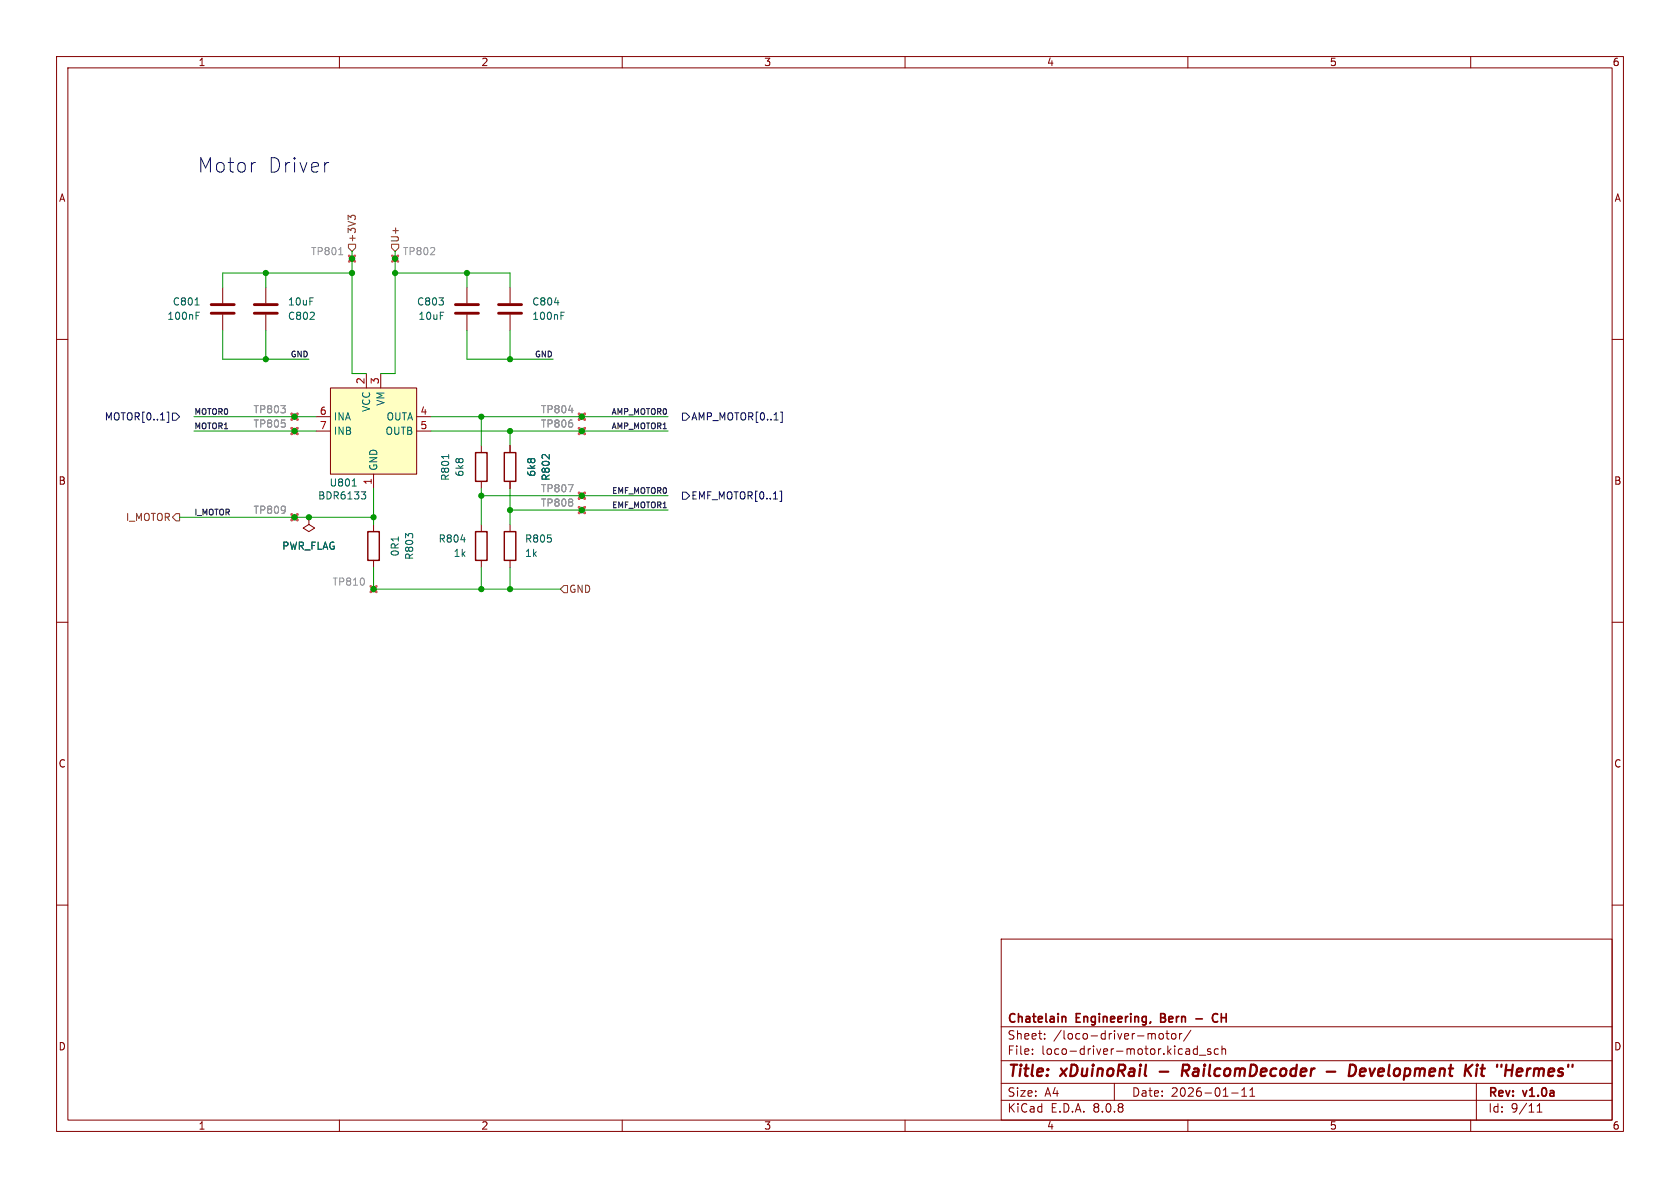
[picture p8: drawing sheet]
<svg xmlns="http://www.w3.org/2000/svg" width="297mm" height="210mm" viewBox="0 0 297 210" stroke-linecap="round" stroke-linejoin="round" font-family="sans-serif">
<g fill="none" stroke="#840000" stroke-width=".18">
<path d="M10 10h277v190h-277zM12 12h273v186h-273zM60 10v2M110 10v2M160 10v2M210 10v2M260 10v2M82.5 50.8v2.8M82.5 55.6v2.8M90.2 50.8v2.8M90.2 55.6v2.8M10 60h2"/>
<path d="M85.1 78.7v1.3M90.2 78.7v1.3M285 60h2M66 92.7v1.3M66 99.1v1.2M85.1 85.1v1.3M85.1 92.7v1.3M85.1 99.1v1.2M90.2 85.1v1.3M90.2 92.7v1.3M90.2 99.1v1.2M10 110h2"/>
<path d="M285 110h2M10 160h2M177 166h108v32h-108zM285 160h2M60 198v2M110 198v2M160 198v2M177 194.5h108M177 191.5h108M177 187.5h108M177 181.5h108M182.5 186.3v.1"/>
<path d="M182.5 185.5v.1M184.7 183.6v.1M184.7 182.8v.1M197 191.5v3M203.8 182.7l.4 .1v.1v.8M205 182.8l.4-.1 .3 .3v.4l-.3 .3-.4-.1-.1-.2v-.4zM206.1 182.7h.6M206.3 182.2v1.3l.4 .2M207.2 182.8l.4-.1 .3 .3v.4l-.3 .3-.4-.1-.1-.2v-.4zM208.5 182.7v1M209 182.7l-.3 .1-.2 .2M210 198v2"/>
<path d="M210.5 182.1l-1.3 2M211.7 184.9v1.5M211.7 185.5l-.5-.1-.2 .3v.4l.1 .2h.6M212 186.5h1.2M214 185.5l-.3-.1-.2 .2v.2l.5 .2v.3h-.5M215.4 185.5l-.4-.1-.3 .3v.4l.1 .2h.6M216 185.5l.2-.1 .4 .1 .1 .9M216 184.9v1.5M217.7 193.2h1.2M219.5 193.8h.9M219.5 192.7l.5-.4v1.5M221 193.8h.8"/>
<path d="M221 192.7l.4-.4v1.5M260 198v2M261 191.5v6.5M271.7 196.6h.9M271.7 195.5l.5-.4v1.5"/>
</g>
<g fill="none" stroke="#840000" stroke-width=".4">
<path d="M205 189.4h1.5M209.5 189.3l.6 .9M209.9 188.2h-.7l-.3 2M210 189.2l-1 .1M234.5 189.4h1.6M238.4 190.2l.3-2h.5a1.08 1.08 0 0 1 .5 1.1 1.08 1.08 0 0 1-.8 .9M241.2 188.9l-.6 .1-.2 .9 .2 .3h.4M241.4 189.4l-1 .1M261.1 188.9l-.2 1.3M261.2 188.2l-.1 .2M261.2 188.2l-.1 .1v.1M261.2 188.2l.1 .1-.2 .1"/>
<path d="M261.8 188.9h.7M262.1 188.2l-.2 1.7 .1 .2 .3 .1M269.1 189l-.2-.1-.6 .1-.2 .9 .2 .3 .6-.1M269.1 189.4l-1 .1"/>
</g>
<path d="M188 179.7h.2l.2 .2v.8M205.2 179.9h.5M205.7 179.2h-.5v1.5h.6M215.3 179.3a.6 .6 0 0 0-.8 0 .6 .6 0 0 0-.2 .7 .56 .56 0 0 0 .3 .6 .56 .56 0 0 0 .7-.1M211.4 180.1h1.2" fill="none" stroke="#840000" stroke-width=".3"/>
<g fill="none" stroke="#9c9b98" stroke-width=".18">
<path d="M62.2 45.7h.1M69.8 45.7h.1M52.1 73.7h.1M102.9 76.2h.1M102.9 90.2h.1M102.9 87.6h.1"/>
<circle cx="62.2" cy="45.7" r=".51"/>
<circle cx="69.9" cy="45.7" r=".51"/>
<circle cx="52.1" cy="73.7" r=".51"/>
<circle cx="102.9" cy="76.2" r=".51"/>
<circle cx="102.9" cy="87.6" r=".51"/>
<circle cx="102.9" cy="90.2" r=".51"/>
</g>
<path d="M59.9 45h.7M100.5 85.7h.8l-.5 1.2" fill="none" stroke="#939391" stroke-width=".18"/>
<path d="M61.7 45.2l1 1M62.7 45.2l-1 1M69.3 45.2l1.1 1M70.4 45.2l-1.1 1M51.6 73.2l1 1M52.6 73.2l-1 1M102.4 75.7l1 1M103.4 75.7l-1 1M102.4 89.7l1 1M102.4 87.1l1 1M103.4 89.7l-1 1M103.4 87.1l-1 1" fill="none" stroke="#e75356" stroke-width=".46"/>
<path d="M65 94h2.1v5.1h-2.1zM84.1 94h2v5.1h-2zM84.1 80h2v5.1h-2zM89.2 94h2v5.1h-2zM89.2 80h2v5.1h-2z" fill="none" stroke="#840000" stroke-width=".25"/>
<path d="M80.5 55.4h4.1M80.5 53.8h4.1M88.1 55.4h4.1M88.1 53.8h4.1" fill="none" stroke="#840000" stroke-width=".51"/>
<path d="M98 53.5h.8M99.2 55.8h.4M99.2 55.2h.6M70.4 94.9v.7M79.3 80.3v.8M81.5 95.4h.8" fill="none" stroke="#006464" stroke-width=".18"/>
<path d="M58.4 68.6h15.3v15.2h-15.3z" fill="#ffffc2"/>
<g fill="none" stroke="#840000" stroke-width=".18">
<path d="M39.4 50.8v2.8M39.4 55.6v2.8M47 50.8v2.8M47 55.6v2.8M55.9 73.7h2.5M55.9 76.2h2.5M58.4 68.6h15.3v15.2h-15.3zM64.8 66v2.6M67.3 66v2.6M73.7 73.7h2.5M73.7 76.2h2.5M90.2 78.7v1.3"/>
<path d="M54.6 91.4v1.3l1 .6-1 .7-1-.7 1-.6M54.6 91.4h.1M66 83.8v2.6M90.2 85.1v1.3"/>
</g>
<path d="M34.5 53.9h.7M34.7 55.8h.4M34.7 55.2h.6M62.3 85.9h.7M63.9 86.9h.8l-.5 .5 .4 .1 .1 .5-.3 .2h-.4" fill="none" stroke="#006464" stroke-width=".18"/>
<path d="M37.3 53.8h4.1M37.3 55.4h4.1M45 53.8h4M45 55.4h4" fill="none" stroke="#840000" stroke-width=".51"/>
<g fill="none" stroke="#9c9b98" stroke-width=".18">
<path d="M52.1 76.2h.1M52.1 73.7h.1M102.9 73.7h.1M102.9 76.2h.1M52.1 91.4h.1M102.9 90.2h.1M102.9 87.6h.1M66 104.1h.1"/>
<circle cx="52.1" cy="76.2" r=".51"/>
<circle cx="102.9" cy="73.7" r=".51"/>
<circle cx="52.1" cy="91.4" r=".51"/>
<circle cx="66" cy="104.1" r=".51"/>
</g>
<path d="M100.5 72.5h.8M100.5 85.7h.8l-.5 1.2" fill="none" stroke="#939391" stroke-width=".18"/>
<g fill="none" stroke="#e75356" stroke-width=".46">
<path d="M51.6 75.7l1 1M51.6 73.2l1 1M52.6 75.7l-1 1M52.6 73.2l-1 1M102.4 73.2l1 1M102.4 75.7l1 1M103.4 73.2l-1 1M103.4 75.7l-1 1M51.6 90.9l1 1M52.6 90.9l-1 1M102.4 89.7l1 1M102.4 87.1l1 1"/>
<path d="M103.4 89.7l-1 1M103.4 87.1l-1 1M65.5 103.6l1 1M66.5 103.6l-1 1"/>
</g>
<path d="M29.5 72.8h.3v1.9h-.3M30.5 73h.6l.6 .7-.6 .6h-.6zM120.6 73h.7l.6 .7-.6 .6h-.7zM138 72.8h.3v1.9h-.3M120.6 87h.7l.6 .6-.6 .7h-.7zM137.9 86.8h.3v1.8h-.3" fill="none" stroke="#000084" stroke-width=".18"/>
<path d="M62 38.5l-.5-.4v.7M62 38.3l.3-.2h.3l.2 .2M61.6 43.2h1.3v.6l-.7 .7-.6-.7zM69.2 43.2h1.3v.6l-.7 .7-.6-.7zM31.1 90.8h.6v1.3h-.6l-.6-.7zM99.7 103.5h.6v1.3h-.6l-.6-.7z" fill="none" stroke="#725600" stroke-width=".18"/>
<path d="M44.9 28.7h.3M58.1 28.7l-.5 .1" fill="none" stroke="#0000c2" stroke-width=".18"/>
<g fill="none" stroke="#009600" stroke-width=".18">
<path d="M39.4 58.4v5.1h15.2M47 48.3v2.5M47 58.4v5.1M62.2 48.3h-22.8v2.5M62.2 44.5v21.5h2.6M69.8 48.3h20.4v2.5M69.8 44.5v21.5h-2.5M82.5 58.4v5.1h15.3M82.5 48.3v2.5M90.2 58.4v5.1M34.3 73.7h21.6M34.3 76.2h21.6"/>
<path d="M76.2 73.7h41.9M76.2 76.2h41.9M85.1 73.7v5M90.2 76.2v2.5M31.7 91.4h34.3M66 86.4v6.3M85.1 86.4v6.3M85.1 87.6h33M90.2 86.4v6.3M90.2 90.2h27.9M66 100.3v3.8h33.1M85.1 100.3v3.8"/>
<path d="M90.2 100.3v3.8"/>
</g>
<g fill="#009600" stroke="#009600" stroke-width=".18">
<circle cx="66" cy="104.1" r=".46"/>
<circle cx="66" cy="91.4" r=".46"/>
<circle cx="52.1" cy="76.2" r=".46"/>
<circle cx="54.6" cy="91.4" r=".46"/>
<circle cx="52.1" cy="91.4" r=".46"/>
<circle cx="102.9" cy="73.7" r=".46"/>
<circle cx="90.2" cy="63.5" r=".46"/>
<circle cx="85.1" cy="73.7" r=".46"/>
<circle cx="82.5" cy="48.3" r=".46"/>
<circle cx="90.2" cy="76.2" r=".46"/>
<circle cx="102.9" cy="76.2" r=".46"/>
<circle cx="102.9" cy="90.2" r=".46"/>
<circle cx="90.2" cy="90.2" r=".46"/>
<circle cx="85.1" cy="104.1" r=".46"/>
<circle cx="102.9" cy="87.6" r=".46"/>
<circle cx="85.1" cy="87.6" r=".46"/>
<circle cx="90.2" cy="104.1" r=".46"/>
<circle cx="69.8" cy="45.7" r=".46"/>
<circle cx="69.8" cy="48.3" r=".46"/>
<circle cx="52.1" cy="73.7" r=".46"/>
<circle cx="47" cy="63.5" r=".46"/>
<circle cx="62.2" cy="48.3" r=".46"/>
<circle cx="47" cy="48.3" r=".46"/>
<circle cx="62.2" cy="45.7" r=".46"/>
</g>
<g font-size="3.5" fill="#0000c2">
<text x="34.8" y="30.7">Motor</text>
<text x="47.2" y="30.7">Driver</text>
</g>
<g font-size="2.8" fill="#840000">
<text x="178" y="190.9">Title:</text>
<text x="187.7" y="190.9">xDuinoRail</text>
<text x="210.6" y="190.9">RailcomDecoder</text>
<text x="236.9" y="190.9">-</text>
<text x="241.7" y="190.9">Development</text>
<text x="263" y="190.9">Kit</text>
<text x="269.4" y="190.9">&quot;Hermes&quot;</text>
</g>
<g font-size="2.1" fill="#840000">
<text x="178" y="184">Sheet:</text>
<text x="178" y="181.2">Chatelain</text>
<text x="186.2" y="184">/loco-driver-motor/</text>
<text x="190.3" y="181.2">Engineering,</text>
<text x="205.8" y="181.2">Bern</text>
<text x="216.3" y="181.2">CH</text>
<text x="178" y="186.7">File:</text>
<text x="184.1" y="186.7">loco-driver-motor.kicad_sch</text>
<text x="178" y="196.9">KiCad</text>
<text x="178" y="194.1">Size:</text>
<text x="184.7" y="194.1">A4</text>
<text x="185.7" y="196.9">E.D.A.</text>
<text x="193.3" y="196.9">8.0.8</text>
<text x="200" y="194.1">Date:</text>
<text x="207" y="194.1">2026-01-11</text>
<text x="263" y="194.3">Rev:</text>
<text x="263" y="196.9">Id:</text>
<text x="267.1" y="196.9">9/11</text>
<text x="269.4" y="194.3">v1.0a</text>
</g>
<g font-size="1.8" fill="#840000">
<text x="35" y="11.9">1</text>
<text x="85" y="11.9">2</text>
<text x="135" y="11.9">3</text>
<text x="185" y="11.9">4</text>
<text x="235" y="11.9">5</text>
<text x="285" y="11.9">6</text>
<text x="10.3" y="35.9">A</text>
<text x="285.3" y="35.9">A</text>
<text x="10.3" y="85.9">B</text>
<text x="285.3" y="85.9">B</text>
<text x="10.3" y="135.9">C</text>
<text x="285.3" y="135.9">C</text>
<text x="10.3" y="185.9">D</text>
<text x="285.3" y="185.9">D</text>
<text x="35" y="199.9">1</text>
<text x="85" y="199.9">2</text>
<text x="135" y="199.9">3</text>
<text x="185" y="199.9">4</text>
<text x="235" y="199.9">5</text>
<text x="285" y="199.9">6</text>
</g>
<g font-size="1.8" fill="#939391">
<text x="54.9" y="45.3">TP801</text>
<text x="71.1" y="45.3">TP802</text>
<text x="44.7" y="73.3">TP803</text>
<text x="44.7" y="75.8">TP805</text>
<text x="95.5" y="75.8">TP806</text>
<text x="95.5" y="73.3">TP804</text>
<text x="95.5" y="89.8">TP808</text>
<text x="95.5" y="87.2">TP807</text>
<text x="44.7" y="91">TP809</text>
<text x="58.7" y="103.7">TP810</text>
</g>
<g font-size="1.8" fill="#725600">
<text x="63.1" y="43" transform="rotate(-90 63.1 43)">+3V3</text>
<text x="70.7" y="43" transform="rotate(-90 70.7 43)">U+</text>
<text x="22.2" y="92.3">I_MOTOR</text>
<text x="100.5" y="105">GND</text>
</g>
<g font-size="1.8" fill="#006464">
<text x="29.5" y="56.7">100nF</text>
<text x="30.4" y="54.2">C801</text>
<text x="50.8" y="56.7">C802</text>
<text x="50.8" y="54.2">10uF</text>
<text x="73.6" y="54.2">C803</text>
<text x="73.9" y="56.7">10uF</text>
<text x="94" y="54.2">C804</text>
<text x="94" y="56.7">100nF</text>
<text x="68.2" y="71.8" transform="rotate(-90 68.2 71.8)">VM</text>
<text x="58.9" y="74.5">INA</text>
<text x="58.9" y="77.1">INB</text>
<text x="65.6" y="72.9" transform="rotate(-90 65.6 72.9)">VCC</text>
<text x="68.1" y="77.1">OUTB</text>
<text x="68.2" y="74.5">OUTA</text>
<text x="66.9" y="83.3" transform="rotate(-90 66.9 83.3)">GND</text>
<text x="56.1" y="88.5">BDR6133</text>
<text x="58.2" y="86.2">U801</text>
<text x="79.6" y="85.1" transform="rotate(-90 79.6 85.1)">R801</text>
<text x="82.1" y="84.4" transform="rotate(-90 82.1 84.4)">6k8</text>
<text x="94.8" y="84.4" transform="rotate(-90 94.8 84.4)">6k8</text>
<text x="97.4" y="85.1" transform="rotate(-90 97.4 85.1)">R802</text>
<text x="49.8" y="97.4">PWR_FLAG</text>
<text x="70.7" y="98.5" transform="rotate(-90 70.7 98.5)">0R1</text>
<text x="73.3" y="99.1" transform="rotate(-90 73.3 99.1)">R803</text>
<text x="77.4" y="96.1">R804</text>
<text x="80.1" y="98.7">1k</text>
<text x="92.7" y="96.1">R805</text>
<text x="92.7" y="98.7">1k</text>
</g>
<g font-size="1.8" fill="#a90000">
<text x="64.5" y="68" transform="rotate(-90 64.5 68)">2</text>
<text x="67.1" y="68" transform="rotate(-90 67.1 68)">3</text>
<text x="56.4" y="73.4">6</text>
<text x="56.4" y="75.9">7</text>
<text x="74.2" y="73.4">4</text>
<text x="74.2" y="75.9">5</text>
<text x="65.8" y="85.8" transform="rotate(-90 65.8 85.8)">1</text>
</g>
<g font-size="1.8" fill="#000084">
<text x="18.4" y="74.5">MOTOR[0..1]</text>
<text x="122.1" y="74.5">AMP_MOTOR[0..1]</text>
<text x="122.1" y="88.5">EMF_MOTOR[0..1]</text>
</g>
<g font-size="1.4" fill="#0f0f0f">
<text x="51.3" y="63.2">GND</text>
<text x="94.4" y="63.2">GND</text>
<text x="34.3" y="73.4">MOTOR0</text>
<text x="34.3" y="75.9">MOTOR1</text>
<text x="108" y="75.9">AMP_MOTOR1</text>
<text x="108" y="73.4">AMP_MOTOR0</text>
<text x="108.1" y="89.9">EMF_MOTOR1</text>
<text x="108.1" y="87.4">EMF_MOTOR0</text>
<text x="34.3" y="91.2">I_MOTOR</text>
</g>
</svg>
